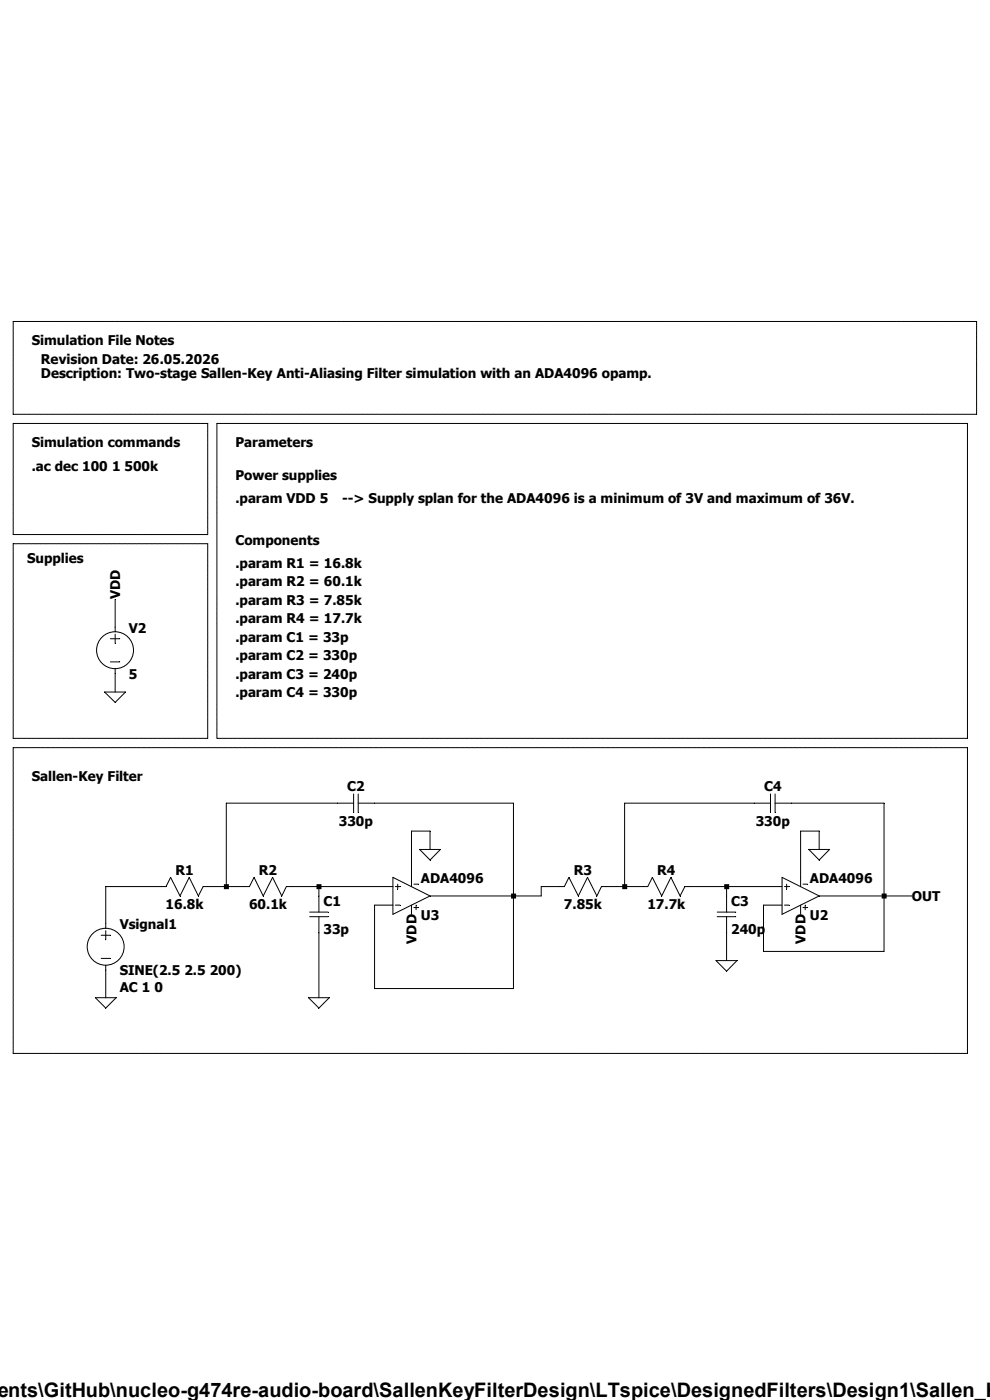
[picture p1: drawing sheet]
Version 4.1
SHEET 1 1592 680
WIRE 96 -432 96 -480
WIRE 96 -320 96 -352
WIRE 480 -128 288 -128
WIRE 784 -128 544 -128
WIRE 1200 -128 976 -128
WIRE 1424 -128 1264 -128
WIRE 640 -80 608 -80
WIRE 1312 -80 1280 -80
WIRE 640 -48 640 -80
WIRE 1312 -48 1312 -80
WIRE 608 0 608 -80
WIRE 1280 0 1280 -80
WIRE 176 16 80 16
WIRE 288 16 288 -128
WIRE 288 16 256 16
WIRE 320 16 288 16
WIRE 448 16 400 16
WIRE 576 16 448 16
WIRE 864 16 832 16
WIRE 976 16 976 -128
WIRE 976 16 944 16
WIRE 1008 16 976 16
WIRE 1152 16 1088 16
WIRE 1248 16 1152 16
WIRE 448 32 448 16
WIRE 784 32 784 -128
WIRE 784 32 640 32
WIRE 832 32 832 16
WIRE 832 32 784 32
WIRE 1152 32 1152 16
WIRE 1424 32 1424 -128
WIRE 1424 32 1312 32
WIRE 1472 32 1424 32
WIRE 576 48 544 48
WIRE 1248 48 1216 48
WIRE 80 80 80 16
WIRE 1216 128 1216 48
WIRE 1424 128 1424 32
WIRE 1424 128 1216 128
WIRE 1152 144 1152 96
WIRE 544 192 544 48
WIRE 784 192 784 32
WIRE 784 192 544 192
WIRE 80 208 80 160
WIRE 448 208 448 96
FLAG 80 208 0
FLAG 448 208 0
FLAG 1152 144 0
FLAG 640 -48 0
FLAG 1312 -48 0
FLAG 96 -320 0
FLAG 96 -480 VDD
FLAG 608 64 VDD
FLAG 1280 64 VDD
FLAG 1472 32 OUT
SYMBOL voltage 80 64 R0
WINDOW 123 24 124 Left 2
WINDOW 39 0 0 Left 0
SYMATTR Value2 AC 1 0
SYMATTR InstName Vsignal1
SYMATTR Value SINE(2.5 2.5 200)
SYMBOL res 272 0 R90
WINDOW 0 0 56 VBottom 2
WINDOW 3 32 56 VTop 2
SYMATTR InstName R1
SYMATTR Value 16.8k
SYMBOL res 416 0 R90
WINDOW 0 0 56 VBottom 2
WINDOW 3 32 56 VTop 2
SYMATTR InstName R2
SYMATTR Value 60.1k
SYMBOL cap 432 32 R0
SYMATTR InstName C1
SYMATTR Value 33p
SYMBOL cap 544 -144 R90
WINDOW 0 0 32 VBottom 2
WINDOW 3 32 32 VTop 2
SYMATTR InstName C2
SYMATTR Value 330p
SYMBOL res 960 0 R90
WINDOW 0 0 56 VBottom 2
WINDOW 3 32 56 VTop 2
SYMATTR InstName R3
SYMATTR Value 7.85k
SYMBOL res 1104 0 R90
WINDOW 0 0 56 VBottom 2
WINDOW 3 32 56 VTop 2
SYMATTR InstName R4
SYMATTR Value 17.7k
SYMBOL cap 1136 32 R0
SYMATTR InstName C3
SYMATTR Value 240p
SYMBOL cap 1264 -144 R90
WINDOW 0 0 32 VBottom 2
WINDOW 3 32 32 VTop 2
SYMATTR InstName C4
SYMATTR Value 330p
SYMBOL OpAmps\\ADA4096 1280 96 M180
SYMATTR InstName U2
SYMBOL OpAmps\\ADA4096 608 96 M180
SYMATTR InstName U3
SYMBOL voltage 96 -448 R0
WINDOW 123 0 0 Left 0
WINDOW 39 0 0 Left 0
SYMATTR InstName V2
SYMATTR Value 5
TEXT -48 -176 Left 2 ;Sallen-Key Filter
TEXT -56 -552 Left 2 ;Supplies
TEXT -48 -712 Left 2 !.ac dec 100 1 500k
TEXT -48 -752 Left 2 ;Simulation commands
TEXT 304 -752 Left 2 ;Parameters
TEXT 304 -696 Left 2 ;Power supplies
TEXT 304 -656 Left 2 !.param VDD 5
TEXT 304 -584 Left 2 ;Components
TEXT 304 -544 Left 2 !.param R1 = 16.8k
TEXT 304 -512 Left 2 !.param R2 = 60.1k
TEXT 304 -480 Left 2 !.param R3 = 7.85k
TEXT 304 -448 Left 2 !.param R4 = 17.7k
TEXT 304 -416 Left 2 !.param C1 = 33p
TEXT 304 -384 Left 2 !.param C2 = 330p
TEXT 304 -352 Left 2 !.param C3 = 240p
TEXT 304 -320 Left 2 !.param C4 = 330p
TEXT -48 -928 Left 2 ;Simulation File Notes
TEXT -32 -896 Left 2 ;Revision Date: 26.05.2026
TEXT -32 -872 Left 2 ;Description: Two-stage Sallen-Key Anti-Aliasing Filter simulation with an ADA4096 opamp.
TEXT 488 -656 Left 2 ;--> Supply splan for the ADA4096 is a minimum of 3V and maximum of 36V.
LINE Normal 1568 -224 -80 -224 2
LINE Normal 1568 304 1568 -224 2
LINE Normal -80 304 1568 304 2
LINE Normal -80 -224 -80 304 2
LINE Normal 256 -240 -80 -240 2
LINE Normal 256 -576 256 -240 2
LINE Normal -80 -576 -80 -240 2
LINE Normal 256 -576 -80 -576 2
RECTANGLE Normal 256 -592 -80 -784 2
RECTANGLE Normal 1568 -240 272 -784 2
RECTANGLE Normal 1584 -800 -80 -960 2
